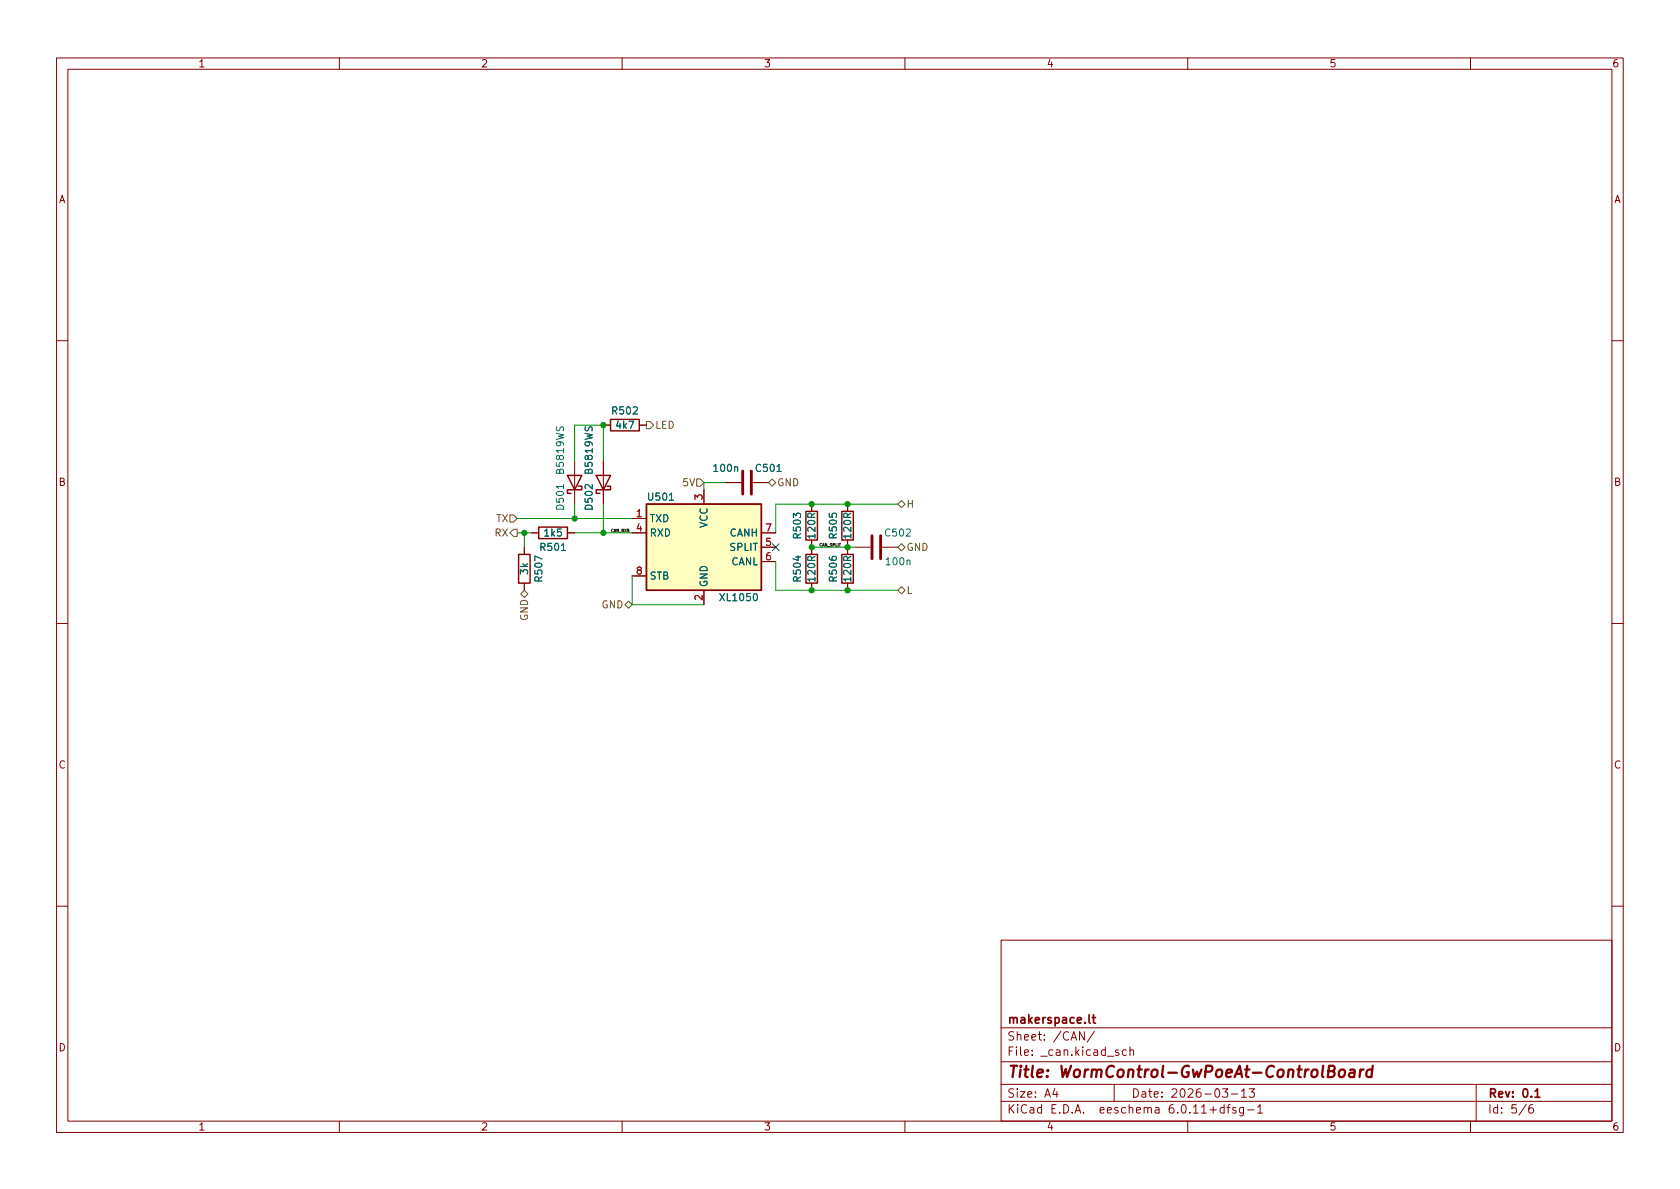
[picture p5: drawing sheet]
(kicad_sch (version 20211123) (generator eeschema)

 (paper "A4")

 (title_block
  (title "WormControl-GwPoeAt-ControlBoard")
  (date "2026-03-13")
  (rev "0.1")
  (company "makerspace.lt"))

 (lib_symbols
  (symbol "Device:C" (pin_numbers hide) (pin_names (offset 0.254)) (in_bom yes) (on_board yes)
   (property "Reference" "C" (id 0) (at 0.635 2.54 0) (effects (font (size 1.27 1.27)) (justify left)))
   (property "Value" "C" (id 1) (at 0.635 -2.54 0) (effects (font (size 1.27 1.27)) (justify left)))
   (property "Footprint" "" (id 2) (at 0.9652 -3.81 0) (effects (font (size 1.27 1.27)) hide))
   (property "Datasheet" "~" (id 3) (at 0 0 0) (effects (font (size 1.27 1.27)) hide))
   (symbol "C_0_1"
    (polyline (pts (xy -2.032 -0.762) (xy 2.032 -0.762)) (stroke (width 0.508) (type default) (color 0 0 0 0)) (fill (type none)))
    (polyline (pts (xy -2.032 0.762) (xy 2.032 0.762)) (stroke (width 0.508) (type default) (color 0 0 0 0)) (fill (type none))))
   (symbol "C_1_1"
    (pin passive line (at 0 3.81 270) (length 2.794) (name "~" (effects (font (size 1.27 1.27)))) (number "1" (effects (font (size 1.27 1.27)))))
    (pin passive line (at 0 -3.81 90) (length 2.794) (name "~" (effects (font (size 1.27 1.27)))) (number "2" (effects (font (size 1.27 1.27)))))))
  (symbol "Device:D_Schottky" (pin_numbers hide) (pin_names (offset 1.016) hide) (in_bom yes) (on_board yes)
   (property "Reference" "D" (id 0) (at 0 2.54 0) (effects (font (size 1.27 1.27))))
   (property "Value" "D_Schottky" (id 1) (at 0 -2.54 0) (effects (font (size 1.27 1.27))))
   (property "Footprint" "" (id 2) (at 0 0 0) (effects (font (size 1.27 1.27)) hide))
   (property "Datasheet" "~" (id 3) (at 0 0 0) (effects (font (size 1.27 1.27)) hide))
   (symbol "D_Schottky_0_1"
    (polyline (pts (xy 1.27 0) (xy -1.27 0)) (stroke (width 0) (type default) (color 0 0 0 0)) (fill (type none)))
    (polyline (pts (xy 1.27 1.27) (xy 1.27 -1.27) (xy -1.27 0) (xy 1.27 1.27)) (stroke (width 0.254) (type default) (color 0 0 0 0)) (fill (type none)))
    (polyline (pts (xy -1.905 0.635) (xy -1.905 1.27) (xy -1.27 1.27) (xy -1.27 -1.27) (xy -0.635 -1.27) (xy -0.635 -0.635)) (stroke (width 0.254) (type default) (color 0 0 0 0)) (fill (type none))))
   (symbol "D_Schottky_1_1"
    (pin passive line (at -3.81 0 0) (length 2.54) (name "K" (effects (font (size 1.27 1.27)))) (number "1" (effects (font (size 1.27 1.27)))))
    (pin passive line (at 3.81 0 180) (length 2.54) (name "A" (effects (font (size 1.27 1.27)))) (number "2" (effects (font (size 1.27 1.27)))))))
  (symbol "Device:R" (pin_numbers hide) (pin_names (offset 0)) (in_bom yes) (on_board yes)
   (property "Reference" "R" (id 0) (at 2.032 0 90) (effects (font (size 1.27 1.27))))
   (property "Value" "R" (id 1) (at 0 0 90) (effects (font (size 1.27 1.27))))
   (property "Footprint" "" (id 2) (at -1.778 0 90) (effects (font (size 1.27 1.27)) hide))
   (property "Datasheet" "~" (id 3) (at 0 0 0) (effects (font (size 1.27 1.27)) hide))
   (symbol "R_0_1"
    (rectangle (start -1.016 -2.54) (end 1.016 2.54) (stroke (width 0.254) (type default) (color 0 0 0 0)) (fill (type none))))
   (symbol "R_1_1"
    (pin passive line (at 0 3.81 270) (length 1.27) (name "~" (effects (font (size 1.27 1.27)))) (number "1" (effects (font (size 1.27 1.27)))))
    (pin passive line (at 0 -3.81 90) (length 1.27) (name "~" (effects (font (size 1.27 1.27)))) (number "2" (effects (font (size 1.27 1.27)))))))
  (symbol "Interface_CAN_LIN:TJA1042T" (in_bom yes) (on_board yes)
   (property "Reference" "U" (id 0) (at -10.16 8.89 0) (effects (font (size 1.27 1.27)) (justify left)))
   (property "Value" "TJA1042T" (id 1) (at 1.27 8.89 0) (effects (font (size 1.27 1.27)) (justify left)))
   (property "Footprint" "Package_SO:SOIC-8_3.9x4.9mm_P1.27mm" (id 2) (at 0 -12.7 0) (effects (font (size 1.27 1.27) italic) hide))
   (property "Datasheet" "http://www.nxp.com/documents/data_sheet/TJA1042.pdf" (id 3) (at 0 0 0) (effects (font (size 1.27 1.27)) hide))
   (symbol "TJA1042T_0_1"
    (rectangle (start -10.16 7.62) (end 10.16 -7.62) (stroke (width 0.254) (type default) (color 0 0 0 0)) (fill (type background))))
   (symbol "TJA1042T_1_1"
    (pin input line (at -12.7 5.08 0) (length 2.54) (name "TXD" (effects (font (size 1.27 1.27)))) (number "1" (effects (font (size 1.27 1.27)))))
    (pin power_in line (at 0 -10.16 90) (length 2.54) (name "GND" (effects (font (size 1.27 1.27)))) (number "2" (effects (font (size 1.27 1.27)))))
    (pin power_in line (at 0 10.16 270) (length 2.54) (name "VCC" (effects (font (size 1.27 1.27)))) (number "3" (effects (font (size 1.27 1.27)))))
    (pin output line (at -12.7 2.54 0) (length 2.54) (name "RXD" (effects (font (size 1.27 1.27)))) (number "4" (effects (font (size 1.27 1.27)))))
    (pin power_out line (at 12.7 0 180) (length 2.54) (name "SPLIT" (effects (font (size 1.27 1.27)))) (number "5" (effects (font (size 1.27 1.27)))))
    (pin bidirectional line (at 12.7 -2.54 180) (length 2.54) (name "CANL" (effects (font (size 1.27 1.27)))) (number "6" (effects (font (size 1.27 1.27)))))
    (pin bidirectional line (at 12.7 2.54 180) (length 2.54) (name "CANH" (effects (font (size 1.27 1.27)))) (number "7" (effects (font (size 1.27 1.27)))))
    (pin input line (at -12.7 -5.08 0) (length 2.54) (name "STB" (effects (font (size 1.27 1.27)))) (number "8" (effects (font (size 1.27 1.27))))))))

 (junction (at 149.86 104.14) (diameter 0) (color 0 0 0 0))
 (junction (at 106.68 74.93) (diameter 0) (color 0 0 0 0))
 (junction (at 106.68 93.98) (diameter 0) (color 0 0 0 0))
 (junction (at 149.86 96.52) (diameter 0) (color 0 0 0 0))
 (junction (at 143.51 96.52) (diameter 0) (color 0 0 0 0))
 (junction (at 143.51 88.9) (diameter 0) (color 0 0 0 0))
 (junction (at 149.86 88.9) (diameter 0) (color 0 0 0 0))
 (junction (at 101.6 91.44) (diameter 0) (color 0 0 0 0))
 (junction (at 143.51 104.14) (diameter 0) (color 0 0 0 0))
 (junction (at 92.71 93.98) (diameter 0) (color 0 0 0 0))

 (no_connect (at 137.16 96.52))

 (wire (pts (xy 137.16 99.06) (xy 137.16 104.14)) (stroke (width 0) (type default) (color 0 0 0 0)))
 (wire (pts (xy 149.86 104.14) (xy 143.51 104.14)) (stroke (width 0) (type default) (color 0 0 0 0)))
 (wire (pts (xy 158.75 88.9) (xy 149.86 88.9)) (stroke (width 0) (type default) (color 0 0 0 0)))
 (wire (pts (xy 149.86 96.52) (xy 143.51 96.52)) (stroke (width 0) (type default) (color 0 0 0 0)))
 (wire (pts (xy 137.16 104.14) (xy 143.51 104.14)) (stroke (width 0) (type default) (color 0 0 0 0)))
 (wire (pts (xy 149.86 88.9) (xy 143.51 88.9)) (stroke (width 0) (type default) (color 0 0 0 0)))
 (wire (pts (xy 151.13 96.52) (xy 149.86 96.52)) (stroke (width 0) (type default) (color 0 0 0 0)))
 (wire (pts (xy 106.68 93.98) (xy 111.76 93.98)) (stroke (width 0) (type default) (color 0 0 0 0)))
 (wire (pts (xy 101.6 93.98) (xy 106.68 93.98)) (stroke (width 0) (type default) (color 0 0 0 0)))
 (wire (pts (xy 106.68 88.9) (xy 106.68 93.98)) (stroke (width 0) (type default) (color 0 0 0 0)))
 (wire (pts (xy 101.6 88.9) (xy 101.6 91.44)) (stroke (width 0) (type default) (color 0 0 0 0)))
 (wire (pts (xy 106.68 74.93) (xy 106.68 81.28)) (stroke (width 0) (type default) (color 0 0 0 0)))
 (wire (pts (xy 92.71 93.98) (xy 93.98 93.98)) (stroke (width 0) (type default) (color 0 0 0 0)))
 (wire (pts (xy 91.44 91.44) (xy 101.6 91.44)) (stroke (width 0) (type default) (color 0 0 0 0)))
 (wire (pts (xy 111.76 101.6) (xy 111.76 106.68)) (stroke (width 0) (type default) (color 0 0 0 0)))
 (wire (pts (xy 101.6 91.44) (xy 111.76 91.44)) (stroke (width 0) (type default) (color 0 0 0 0)))
 (wire (pts (xy 111.76 106.68) (xy 124.46 106.68)) (stroke (width 0) (type default) (color 0 0 0 0)))
 (wire (pts (xy 137.16 88.9) (xy 137.16 93.98)) (stroke (width 0) (type default) (color 0 0 0 0)))
 (wire (pts (xy 137.16 88.9) (xy 143.51 88.9)) (stroke (width 0) (type default) (color 0 0 0 0)))
 (wire (pts (xy 106.68 74.93) (xy 101.6 74.93)) (stroke (width 0) (type default) (color 0 0 0 0)))
 (wire (pts (xy 101.6 74.93) (xy 101.6 81.28)) (stroke (width 0) (type default) (color 0 0 0 0)))
 (wire (pts (xy 91.44 93.98) (xy 92.71 93.98)) (stroke (width 0) (type default) (color 0 0 0 0)))
 (wire (pts (xy 124.46 85.09) (xy 124.46 86.36)) (stroke (width 0) (type default) (color 0 0 0 0)))
 (wire (pts (xy 92.71 93.98) (xy 92.71 96.52)) (stroke (width 0) (type default) (color 0 0 0 0)))
 (wire (pts (xy 158.75 104.14) (xy 149.86 104.14)) (stroke (width 0) (type default) (color 0 0 0 0)))
 (wire (pts (xy 124.46 85.09) (xy 128.27 85.09)) (stroke (width 0) (type default) (color 0 0 0 0)))

 (label "CAN_RX5" (at 107.95 93.98 0) (effects (font (size 0.5 0.5)) (justify left bottom)))
 (label "CAN_SPLIT" (at 144.78 96.52 0) (effects (font (size 0.5 0.5)) (justify left bottom)))

 (hierarchical_label "TX" (shape input) (at 91.44 91.44 180) (effects (font (size 1.27 1.27)) (justify right)))
 (hierarchical_label "GND" (shape bidirectional) (at 135.89 85.09 0) (effects (font (size 1.27 1.27)) (justify left)))
 (hierarchical_label "5V" (shape input) (at 124.46 85.09 180) (effects (font (size 1.27 1.27)) (justify right)))
 (hierarchical_label "L" (shape bidirectional) (at 158.75 104.14 0) (effects (font (size 1.27 1.27)) (justify left)))
 (hierarchical_label "H" (shape bidirectional) (at 158.75 88.9 0) (effects (font (size 1.27 1.27)) (justify left)))
 (hierarchical_label "GND" (shape bidirectional) (at 111.76 106.68 180) (effects (font (size 1.27 1.27)) (justify right)))
 (hierarchical_label "GND" (shape bidirectional) (at 92.71 104.14 270) (effects (font (size 1.27 1.27)) (justify right)))
 (hierarchical_label "GND" (shape bidirectional) (at 158.75 96.52 0) (effects (font (size 1.27 1.27)) (justify left)))
 (hierarchical_label "RX" (shape output) (at 91.44 93.98 180) (effects (font (size 1.27 1.27)) (justify right)))
 (hierarchical_label "LED" (shape output) (at 114.3 74.93 0) (effects (font (size 1.27 1.27)) (justify left)))

 (symbol (lib_id "Device:D_Schottky") (at 106.68 85.09 90) (unit 1) (in_bom yes) (on_board yes)
  (property "Reference" "D502" (id 0) (at 104.14 90.17 0) (effects (font (size 1.27 1.27)) (justify left)))
  (property "Value" "B5819WS" (id 1) (at 104.14 83.82 0) (effects (font (size 1.27 1.27)) (justify left)))
  (property "Footprint" "Diode_SMD:D_SOD-323_HandSoldering" (id 2) (at 106.68 85.09 0) (effects (font (size 1.27 1.27)) hide))
  (property "Datasheet" "https://www.lcsc.com/datasheet/C8598.pdf" (id 3) (at 106.68 85.09 0) (effects (font (size 1.27 1.27)) hide))
  (property "jlc-part-type" "B+" (id 4) (at 106.68 85.09 0) (effects (font (size 1.27 1.27)) hide))
  (property "lcsc#" "C8598" (id 5) (at 106.68 85.09 0) (effects (font (size 1.27 1.27)) hide)) (pin "1") (pin "2"))

 (symbol (lib_id "Device:C") (at 132.08 85.09 90) (unit 1) (in_bom yes) (on_board yes)
  (property "Reference" "C501" (id 0) (at 138.43 82.55 90) (effects (font (size 1.27 1.27)) (justify left)))
  (property "Value" "100n" (id 1) (at 130.81 82.55 90) (effects (font (size 1.27 1.27)) (justify left)))
  (property "Footprint" "Capacitor_SMD:C_0402_1005Metric_Pad0.74x0.62mm_HandSolder" (id 2) (at 135.89 84.1248 0) (effects (font (size 1.27 1.27)) hide))
  (property "Datasheet" "~" (id 3) (at 132.08 85.09 0) (effects (font (size 1.27 1.27)) hide))
  (property "jlc-part-type" "B+" (id 4) (at 132.08 85.09 0) (effects (font (size 1.27 1.27)) hide))
  (property "lcsc#" "C1525" (id 5) (at 132.08 85.09 0) (effects (font (size 1.27 1.27)) hide)) (pin "1") (pin "2"))

 (symbol (lib_id "Device:C") (at 154.94 96.52 90) (unit 1) (in_bom yes) (on_board yes)
  (property "Reference" "C502" (id 0) (at 161.29 93.98 90) (effects (font (size 1.27 1.27)) (justify left)))
  (property "Value" "100n" (id 1) (at 161.29 99.06 90) (effects (font (size 1.27 1.27)) (justify left)))
  (property "Footprint" "Capacitor_SMD:C_0402_1005Metric_Pad0.74x0.62mm_HandSolder" (id 2) (at 158.75 95.5548 0) (effects (font (size 1.27 1.27)) hide))
  (property "Datasheet" "~" (id 3) (at 154.94 96.52 0) (effects (font (size 1.27 1.27)) hide))
  (property "jlc-part-type" "B+" (id 4) (at 154.94 96.52 0) (effects (font (size 1.27 1.27)) hide))
  (property "lcsc#" "C1525" (id 5) (at 154.94 96.52 0) (effects (font (size 1.27 1.27)) hide)) (pin "1") (pin "2"))

 (symbol (lib_id "Interface_CAN_LIN:TJA1042T") (at 124.46 96.52 0) (unit 1) (in_bom yes) (on_board yes)
  (property "Reference" "U501" (id 0) (at 114.3 87.63 0) (effects (font (size 1.27 1.27)) (justify left)))
  (property "Value" "XL1050" (id 1) (at 127 105.41 0) (effects (font (size 1.27 1.27)) (justify left)))
  (property "Footprint" "Package_SO:SOIC-8_3.9x4.9mm_P1.27mm" (id 2) (at 124.46 109.22 0) (effects (font (size 1.27 1.27) italic) hide))
  (property "Datasheet" "https://www.lcsc.com/datasheet/C609746.pdf" (id 3) (at 124.46 96.52 0) (effects (font (size 1.27 1.27)) hide))
  (property "jlc-part-type" "E+" (id 4) (at 124.46 96.52 0) (effects (font (size 1.27 1.27)) hide))
  (property "lcsc#" "C609746" (id 5) (at 124.46 96.52 0) (effects (font (size 1.27 1.27)) hide)) (pin "1") (pin "2") (pin "3") (pin "4") (pin "5") (pin "6") (pin "7") (pin "8"))

 (symbol (lib_id "Device:R") (at 149.86 100.33 0) (unit 1) (in_bom yes) (on_board yes)
  (property "Reference" "R506" (id 0) (at 147.32 100.33 90))
  (property "Value" "120R" (id 1) (at 149.86 100.33 90))
  (property "Footprint" "Resistor_SMD:R_0805_2012Metric_Pad1.20x1.40mm_HandSolder" (id 2) (at 148.082 100.33 90) (effects (font (size 1.27 1.27)) hide))
  (property "Datasheet" "~" (id 3) (at 149.86 100.33 0) (effects (font (size 1.27 1.27)) hide))
  (property "jlc-part-type" "B+" (id 4) (at 149.86 100.33 0) (effects (font (size 1.27 1.27)) hide))
  (property "lcsc#" "C17437" (id 5) (at 149.86 100.33 0) (effects (font (size 1.27 1.27)) hide)) (pin "1") (pin "2"))

 (symbol (lib_id "Device:R") (at 97.79 93.98 90) (unit 1) (in_bom yes) (on_board yes)
  (property "Reference" "R501" (id 0) (at 97.79 96.52 90))
  (property "Value" "1k5" (id 1) (at 97.79 93.98 90))
  (property "Footprint" "Resistor_SMD:R_0402_1005Metric_Pad0.72x0.64mm_HandSolder" (id 2) (at 97.79 95.758 90) (effects (font (size 1.27 1.27)) hide))
  (property "Datasheet" "~" (id 3) (at 97.79 93.98 0) (effects (font (size 1.27 1.27)) hide))
  (property "jlc-part-type" "B+" (id 4) (at 97.79 93.98 0) (effects (font (size 1.27 1.27)) hide))
  (property "lcsc#" "C4310" (id 5) (at 97.79 93.98 0) (effects (font (size 1.27 1.27)) hide)) (pin "1") (pin "2"))

 (symbol (lib_id "Device:R") (at 149.86 92.71 0) (unit 1) (in_bom yes) (on_board yes)
  (property "Reference" "R505" (id 0) (at 147.32 92.71 90))
  (property "Value" "120R" (id 1) (at 149.86 92.71 90))
  (property "Footprint" "Resistor_SMD:R_0805_2012Metric_Pad1.20x1.40mm_HandSolder" (id 2) (at 148.082 92.71 90) (effects (font (size 1.27 1.27)) hide))
  (property "Datasheet" "~" (id 3) (at 149.86 92.71 0) (effects (font (size 1.27 1.27)) hide))
  (property "jlc-part-type" "B+" (id 4) (at 149.86 92.71 0) (effects (font (size 1.27 1.27)) hide))
  (property "lcsc#" "C17437" (id 5) (at 149.86 92.71 0) (effects (font (size 1.27 1.27)) hide)) (pin "1") (pin "2"))

 (symbol (lib_id "Device:R") (at 143.51 100.33 0) (unit 1) (in_bom yes) (on_board yes)
  (property "Reference" "R504" (id 0) (at 140.97 100.33 90))
  (property "Value" "120R" (id 1) (at 143.51 100.33 90))
  (property "Footprint" "Resistor_SMD:R_0805_2012Metric_Pad1.20x1.40mm_HandSolder" (id 2) (at 141.732 100.33 90) (effects (font (size 1.27 1.27)) hide))
  (property "Datasheet" "~" (id 3) (at 143.51 100.33 0) (effects (font (size 1.27 1.27)) hide))
  (property "jlc-part-type" "B+" (id 4) (at 143.51 100.33 0) (effects (font (size 1.27 1.27)) hide))
  (property "lcsc#" "C17437" (id 5) (at 143.51 100.33 0) (effects (font (size 1.27 1.27)) hide)) (pin "1") (pin "2"))

 (symbol (lib_id "Device:R") (at 110.49 74.93 270) (unit 1) (in_bom yes) (on_board yes)
  (property "Reference" "R502" (id 0) (at 110.49 72.39 90))
  (property "Value" "4k7" (id 1) (at 110.49 74.93 90))
  (property "Footprint" "Resistor_SMD:R_0402_1005Metric_Pad0.72x0.64mm_HandSolder" (id 2) (at 110.49 73.152 90) (effects (font (size 1.27 1.27)) hide))
  (property "Datasheet" "~" (id 3) (at 110.49 74.93 0) (effects (font (size 1.27 1.27)) hide))
  (property "jlc-part-type" "B+" (id 4) (at 110.49 74.93 0) (effects (font (size 1.27 1.27)) hide))
  (property "lcsc#" "C25900" (id 5) (at 110.49 74.93 0) (effects (font (size 1.27 1.27)) hide)) (pin "1") (pin "2"))

 (symbol (lib_id "Device:R") (at 143.51 92.71 0) (unit 1) (in_bom yes) (on_board yes)
  (property "Reference" "R503" (id 0) (at 140.97 92.71 90))
  (property "Value" "120R" (id 1) (at 143.51 92.71 90))
  (property "Footprint" "Resistor_SMD:R_0805_2012Metric_Pad1.20x1.40mm_HandSolder" (id 2) (at 141.732 92.71 90) (effects (font (size 1.27 1.27)) hide))
  (property "Datasheet" "~" (id 3) (at 143.51 92.71 0) (effects (font (size 1.27 1.27)) hide))
  (property "jlc-part-type" "B+" (id 4) (at 143.51 92.71 0) (effects (font (size 1.27 1.27)) hide))
  (property "lcsc#" "C17437" (id 5) (at 143.51 92.71 0) (effects (font (size 1.27 1.27)) hide)) (pin "1") (pin "2"))

 (symbol (lib_id "Device:D_Schottky") (at 101.6 85.09 90) (unit 1) (in_bom yes) (on_board yes)
  (property "Reference" "D501" (id 0) (at 99.06 90.17 0) (effects (font (size 1.27 1.27)) (justify left)))
  (property "Value" "B5819WS" (id 1) (at 99.06 83.82 0) (effects (font (size 1.27 1.27)) (justify left)))
  (property "Footprint" "Diode_SMD:D_SOD-323_HandSoldering" (id 2) (at 101.6 85.09 0) (effects (font (size 1.27 1.27)) hide))
  (property "Datasheet" "https://www.lcsc.com/datasheet/C8598.pdf" (id 3) (at 101.6 85.09 0) (effects (font (size 1.27 1.27)) hide))
  (property "jlc-part-type" "B+" (id 4) (at 101.6 85.09 0) (effects (font (size 1.27 1.27)) hide))
  (property "lcsc#" "C8598" (id 5) (at 101.6 85.09 0) (effects (font (size 1.27 1.27)) hide)) (pin "1") (pin "2"))

 (symbol (lib_id "Device:R") (at 92.71 100.33 180) (unit 1) (in_bom yes) (on_board yes)
  (property "Reference" "R507" (id 0) (at 95.25 100.33 90))
  (property "Value" "3k" (id 1) (at 92.71 100.33 90))
  (property "Footprint" "Resistor_SMD:R_0402_1005Metric_Pad0.72x0.64mm_HandSolder" (id 2) (at 94.488 100.33 90) (effects (font (size 1.27 1.27)) hide))
  (property "Datasheet" "~" (id 3) (at 92.71 100.33 0) (effects (font (size 1.27 1.27)) hide))
  (property "jlc-part-type" "B+" (id 4) (at 92.71 100.33 0) (effects (font (size 1.27 1.27)) hide))
  (property "lcsc#" "C17661" (id 5) (at 92.71 100.33 0) (effects (font (size 1.27 1.27)) hide)) (pin "1") (pin "2")))
